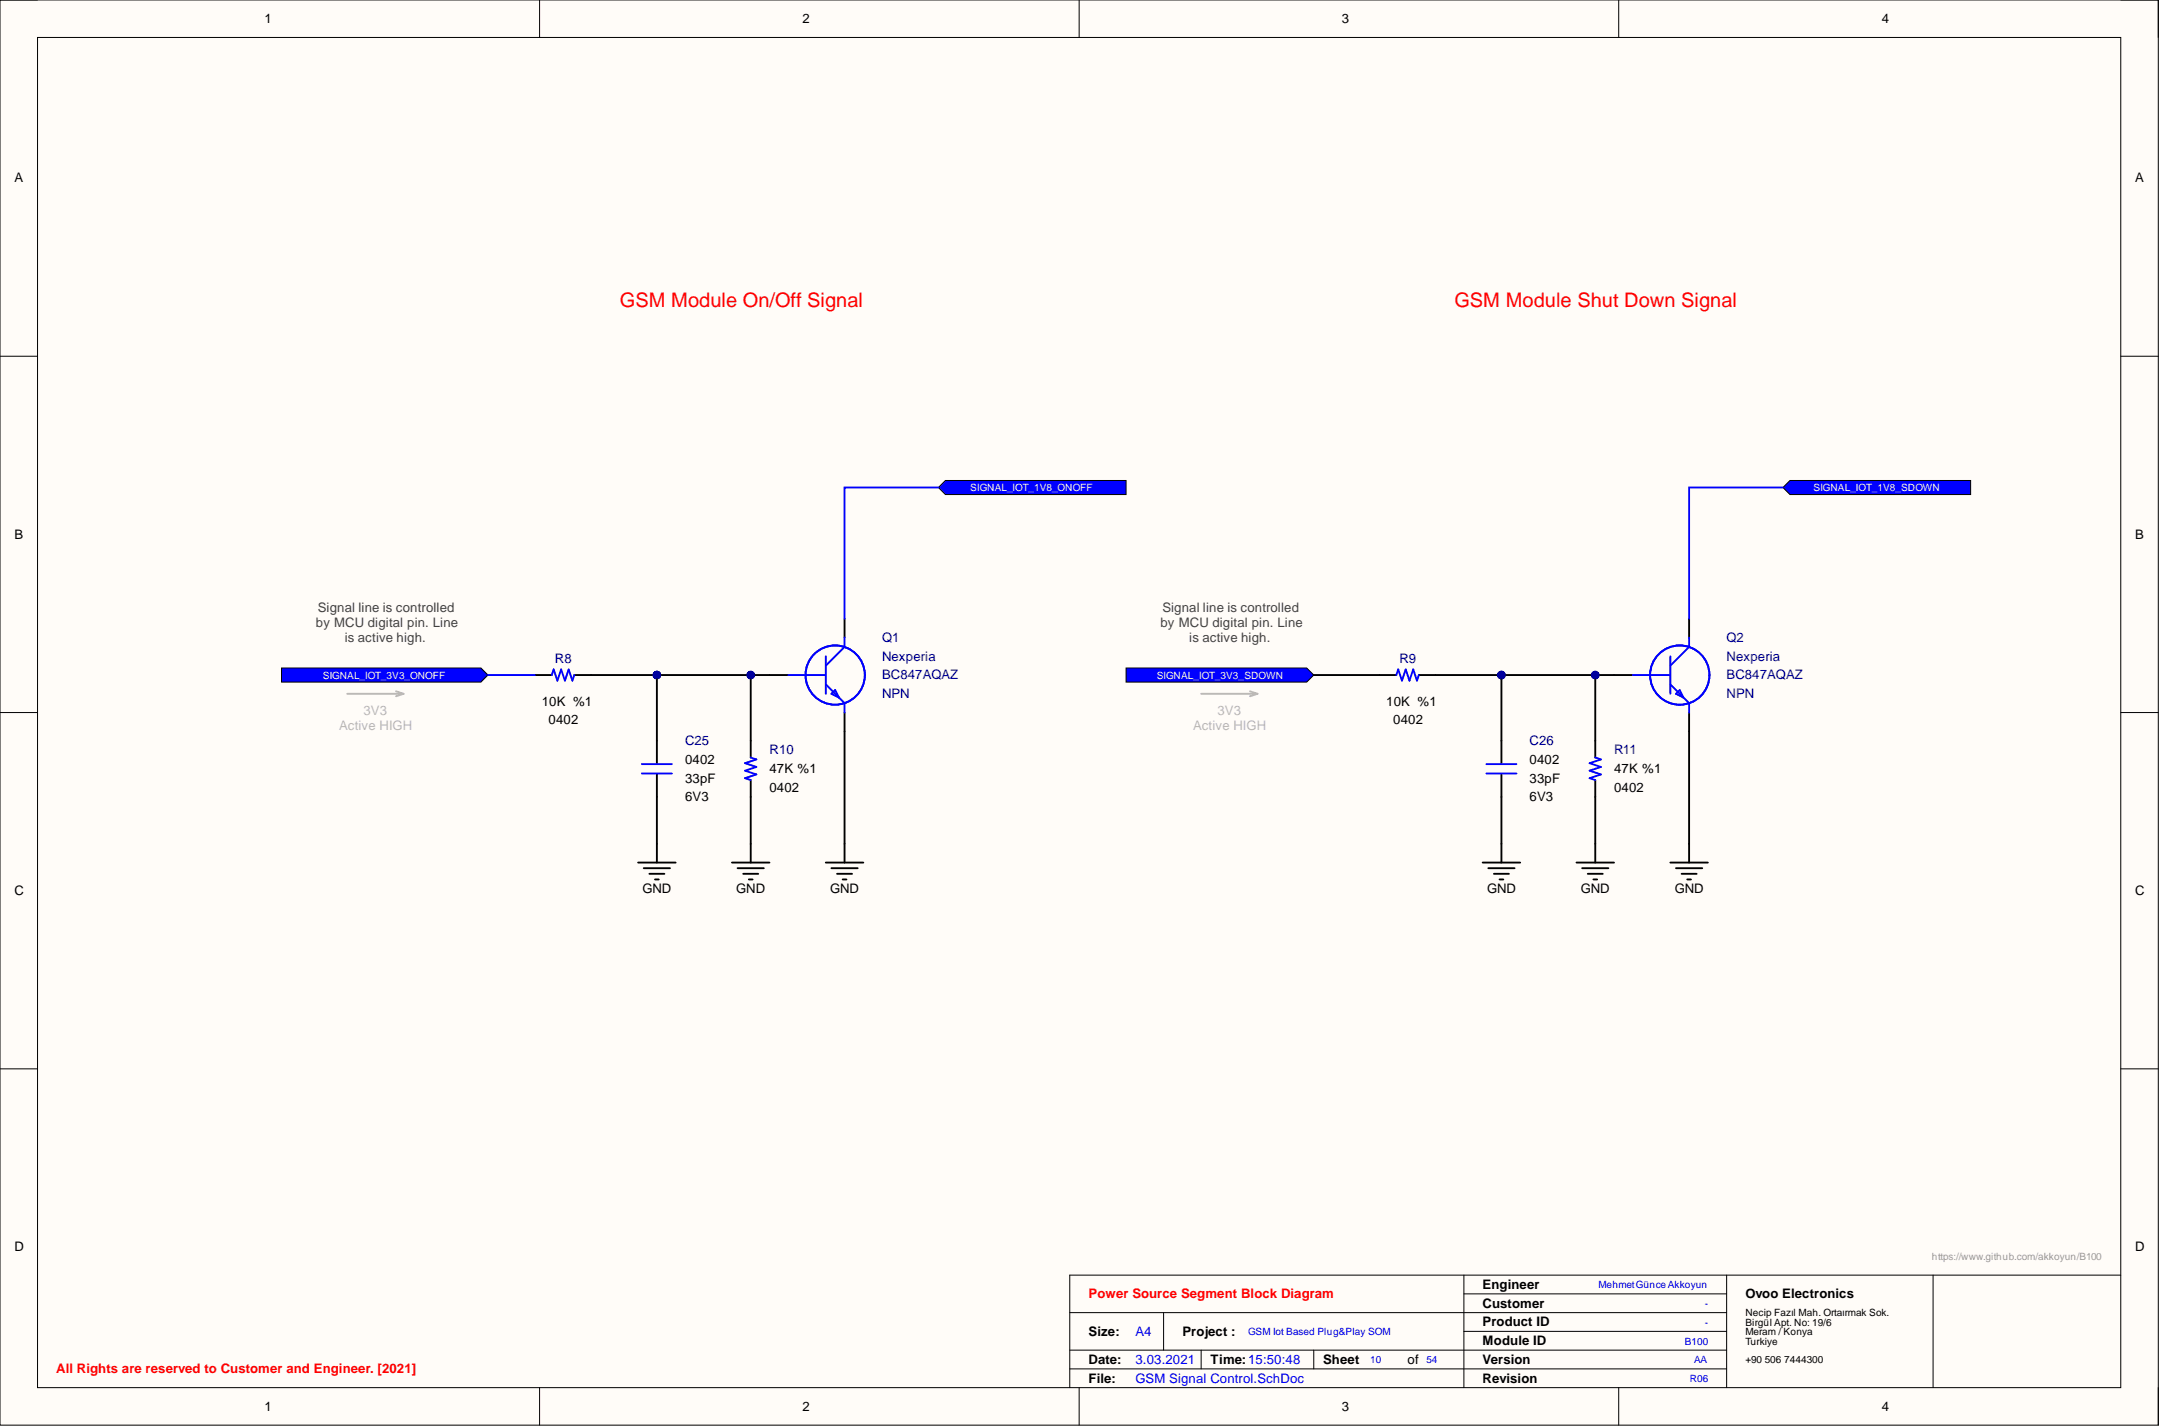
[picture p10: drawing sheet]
<svg xmlns="http://www.w3.org/2000/svg" width="292mm" height="193mm" viewBox="0 0 292 193" stroke-linecap="round" stroke-linejoin="round" font-family="sans-serif">
<path d="M0 0h292v192.9h-292z" fill-rule="evenodd" fill="#fffcf8"/>
<path d="M0 0h292v192.9h-292z" fill="none" stroke="#000" stroke-width=".14"/>
<path d="M5.1 5.1h281.8v182.7h-281.8z" fill-rule="evenodd" fill="#fffcf8"/>
<g fill="none" stroke="#000" stroke-width=".14">
<path d="M0 0h5.1M73 0v5.1M146 0v5.1M219 0v5.1M286.9 0h5.1v5.1M5.1 5.1h281.8v182.7h-281.8zM0 48.2h5.1M286.9 48.2h5.1M0 96.4h5.1M286.9 96.4h5.1M0 144.6h5.1M286.9 144.6h5.1"/>
<path d="M144.7 177.6h88.9M157.4 177.6v5.1M198.1 175.1h35.5M198.1 172.6v15.2M233.6 172.6v15.2M261.5 172.6v15.2M286.9 172.6h-142.2v15.2M73 187.8v5.1M144.7 182.7h88.9M144.7 185.2h88.9M146 187.8v5.1M162.5 182.7v2.5"/>
<path d="M177.7 182.7v2.5M198.1 180.2h35.5M219 187.8v5.1M292 187.8v5.1"/>
</g>
<g fill="none" stroke="#000" stroke-width=".25">
<path d="M72.4 91.3h2.3M77.7 91.3h2.3M104.1 91.3h2.5M114.3 83.7v2.6M114.3 96.4v2.6M186.6 91.3h2.3M192 91.3h2.2M218.4 91.3h2.5M228.5 83.7v2.6M228.5 96.4v2.6M86.3 116.7h5.1M87.1 117.5h3.5"/>
<path d="M87.9 118.2h2M88.6 119h.5M88.9 100.2v3.1M88.9 104.8v3M88.9 114.2v2.5M99 116.7h5.1M99.8 117.5h3.5M100.6 118.2h2M101.3 119h.5M101.6 100.2v2.3M101.6 105.6v2.2M101.6 114.2v2.5"/>
<path d="M111.7 116.7h5.1M112.5 117.5h3.5M113.2 118.2h2.1M114 119h.5M114.3 114.2v2.5M200.6 116.7h5.1M201.4 117.5h3.5M202.1 118.2h2M202.9 119h.5M203.1 100.2v3.1M203.1 104.8v3M203.1 114.2v2.5"/>
<path d="M213.3 116.7h5.1M214.1 117.5h3.5M214.8 118.2h2M215.6 119h.5M215.8 100.2v2.3M215.8 105.6v2.2M215.8 114.2v2.5M226 116.7h5.1M226.7 117.5h3.6M227.5 118.2h2M228.3 119h.5M228.5 114.2v2.5"/>
</g>
<g fill="none" stroke="#00f" stroke-width=".25">
<path d="M74.7 91.3l.2-.7 .5 1.5 .5-1.5 .5 1.5 .5-1.5 .5 1.5 .3-.8M106.6 91.3h5.1M111.7 88.8v5.1M111.7 92.6l2.6 2.6v1.2M112.5 93.9l.5-.5 .5 1zM114.3 86.3v1.2l-2.6 2.6M188.9 91.3l.3-.7 .5 1.5 .5-1.5 .5 1.5 .5-1.5 .5 1.5 .3-.8M220.9 91.3h5.1M226 88.8v5.1M226 92.6l2.5 2.6v1.2M226.7 93.9l.6-.5 .5 1zM228.5 86.3v1.2l-2.5 2.6"/>
<path d="M86.8 104.7h4.1M86.8 103.4h4.1M101.6 102.5l.7 .3-1.5 .5 1.5 .5-1.5 .5 1.5 .5-1.5 .5 .8 .3M201.1 104.7h4.1M201.1 103.4h4.1M215.8 102.5l.8 .3-1.5 .5 1.5 .5-1.5 .5 1.5 .5-1.5 .5 .7 .3"/>
<circle cx="113" cy="91.4" r="4"/>
<circle cx="227.3" cy="91.4" r="4"/>
</g>
<path d="M127 66l.9-1h24.5v1.9h-24.5z" fill-rule="evenodd" fill="#00f"/>
<path d="M127 66l.9-1h24.5v1.9h-24.5z" fill="none" stroke="#000" stroke-width=".14"/>
<path d="M241.2 66l1-1h24.4v1.9h-24.4z" fill-rule="evenodd" fill="#00f"/>
<path d="M241.2 66l1-1h24.4v1.9h-24.4z" fill="none" stroke="#000" stroke-width=".14"/>
<path d="M38.1 90.4h27l.9 .9-.9 1h-27z" fill-rule="evenodd" fill="#00f"/>
<path d="M38.1 90.4h27l.9 .9-.9 1h-27z" fill="none" stroke="#000" stroke-width=".14"/>
<path d="M152.4 90.4h24.4l.9 .9-.9 1h-24.4z" fill-rule="evenodd" fill="#00f"/>
<path d="M152.4 90.4h24.4l.9 .9-.9 1h-24.4z" fill="none" stroke="#000" stroke-width=".14"/>
<path d="M47 93.9h7.6M53.6 93.5l1 .4M54.6 93.9l-1 .3M162.5 93.9h7.6M169.1 93.5l1 .4M170.1 93.9l-1 .3" fill="none" stroke="#b7b7b7" stroke-width=".25"/>
<path d="M80 91.3h8.9M228.5 99v15.2" fill="none" stroke="#000" stroke-width=".25"/>
<path d="M66 91.3h6.4" fill="none" stroke="#00f" stroke-width=".25"/>
<circle cx="88.9" cy="91.3" r=".51" fill="#000080"/>
<circle cx="88.9" cy="91.3" r=".51" fill="none" stroke="#000080" stroke-width=".14"/>
<path d="M88.9 91.3h12.7" fill="none" stroke="#000" stroke-width=".25"/>
<circle cx="88.9" cy="91.3" r=".51" fill="#000080"/>
<circle cx="88.9" cy="91.3" r=".51" fill="none" stroke="#000080" stroke-width=".14"/>
<circle cx="101.6" cy="91.3" r=".51" fill="#000080"/>
<circle cx="101.6" cy="91.3" r=".51" fill="none" stroke="#000080" stroke-width=".14"/>
<path d="M104.1 91.3h-2.5v8.9" fill="none" stroke="#000" stroke-width=".25"/>
<circle cx="101.6" cy="91.3" r=".51" fill="#000080"/>
<circle cx="101.6" cy="91.3" r=".51" fill="none" stroke="#000080" stroke-width=".14"/>
<path d="M127 66h-12.7v17.7" fill="none" stroke="#00f" stroke-width=".25"/>
<path d="M177.7 91.3h8.9M194.2 91.3h8.9" fill="none" stroke="#000" stroke-width=".25"/>
<circle cx="203.1" cy="91.3" r=".51" fill="#000080"/>
<circle cx="203.1" cy="91.3" r=".51" fill="none" stroke="#000080" stroke-width=".14"/>
<path d="M203.1 91.3h12.7" fill="none" stroke="#000" stroke-width=".25"/>
<circle cx="203.1" cy="91.3" r=".51" fill="#000080"/>
<circle cx="203.1" cy="91.3" r=".51" fill="none" stroke="#000080" stroke-width=".14"/>
<circle cx="215.8" cy="91.3" r=".51" fill="#000080"/>
<circle cx="215.8" cy="91.3" r=".51" fill="none" stroke="#000080" stroke-width=".14"/>
<path d="M218.4 91.3h-2.6v8.9" fill="none" stroke="#000" stroke-width=".25"/>
<circle cx="215.8" cy="91.3" r=".51" fill="#000080"/>
<circle cx="215.8" cy="91.3" r=".51" fill="none" stroke="#000080" stroke-width=".14"/>
<path d="M241.2 66h-12.7v17.7" fill="none" stroke="#00f" stroke-width=".25"/>
<path d="M88.9 91.3v8.9M88.9 107.8v6.4" fill="none" stroke="#000" stroke-width=".25"/>
<circle cx="88.9" cy="91.3" r=".51" fill="#000080"/>
<circle cx="88.9" cy="91.3" r=".51" fill="none" stroke="#000080" stroke-width=".14"/>
<path d="M114.3 99v15.2M203.1 91.3v8.9M101.6 107.8v6.4M203.1 107.8v6.4" fill="none" stroke="#000" stroke-width=".25"/>
<circle cx="203.1" cy="91.3" r=".51" fill="#000080"/>
<circle cx="203.1" cy="91.3" r=".51" fill="none" stroke="#000080" stroke-width=".14"/>
<path d="M215.8 107.8v6.4" fill="none" stroke="#000" stroke-width=".25"/>
<g font-size="2.7" fill="#f00">
<text x="83.9" y="41.5">GSM Module On/Off Signal</text>
<text x="196.8" y="41.5">GSM Module Shut Down Signal</text>
</g>
<g font-size="1.8">
<text x="35.8" y="3.1">1</text>
<text x="108.6" y="3.1">2</text>
<text x="181.6" y="3.1">3</text>
<text x="254.6" y="3.1">4</text>
<text x="1.9" y="24.7">A</text>
<text x="288.9" y="24.7">A</text>
<text x="1.9" y="72.9">B</text>
<text x="288.9" y="72.9">B</text>
<text x="73.3" y="95.5">10K %1</text>
<text x="187.6" y="95.5">10K %1</text>
<text x="74.2" y="98">0402</text>
<text x="188.5" y="98">0402</text>
<text x="92.7" y="103.4">0402</text>
<text x="92.7" y="105.9">33pF</text>
<text x="104.1" y="104.6">47K %1</text>
<text x="104.1" y="107.2">0402</text>
<text x="206.9" y="103.4">0402</text>
<text x="206.9" y="105.9">33pF</text>
<text x="218.4" y="104.6">47K %1</text>
<text x="218.4" y="107.2">0402</text>
<text x="92.7" y="108.4">6V3</text>
<text x="206.9" y="108.4">6V3</text>
<text x="1.9" y="121.1">C</text>
<text x="86.9" y="120.9">GND</text>
<text x="99.6" y="120.9">GND</text>
<text x="112.3" y="120.9">GND</text>
<text x="201.2" y="120.9">GND</text>
<text x="213.9" y="120.9">GND</text>
<text x="226.6" y="120.9">GND</text>
<text x="288.9" y="121.1">C</text>
<text x="1.9" y="169.3">D</text>
<text x="288.9" y="169.3">D</text>
<text x="200.6" y="174.4">Engineer</text>
<text x="200.6" y="177">Customer</text>
<text x="200.6" y="179.5">Product ID</text>
<text x="236.1" y="175.7">Ovoo Electronics</text>
<text x="147.3" y="180.8">Size:</text>
<text x="147.3" y="184.6">Date:</text>
<text x="160" y="180.8">Project :</text>
<text x="163.8" y="184.6">Time:15:50:48</text>
<text x="179" y="184.6">Sheet</text>
<text x="190.4" y="184.6">of</text>
<text x="200.6" y="182">Module ID</text>
<text x="200.6" y="184.6">Version</text>
<text x="35.8" y="190.9">1</text>
<text x="108.6" y="190.9">2</text>
<text x="147.3" y="187.1">File:</text>
<text x="181.6" y="190.9">3</text>
<text x="200.6" y="187.1">Revision</text>
<text x="254.6" y="190.9">4</text>
</g>
<g font-size="1.8" fill="#434343">
<text x="43" y="82.8">Signal line is controlled</text>
<text x="157.3" y="82.8">Signal line is controlled</text>
<text x="42.7" y="84.8">by MCU digital pin. Line</text>
<text x="46.6" y="86.9">is active high.</text>
<text x="157" y="84.8">by MCU digital pin. Line</text>
<text x="160.9" y="86.9">is active high.</text>
</g>
<g font-size="1.8" fill="#000080">
<text x="75.1" y="89.7">R8</text>
<text x="119.3" y="89.4">Nexperia</text>
<text x="119.3" y="86.9">Q1</text>
<text x="189.3" y="89.7">R9</text>
<text x="233.6" y="89.4">Nexperia</text>
<text x="233.6" y="86.9">Q2</text>
<text x="119.3" y="91.9">BC847AQAZ</text>
<text x="119.3" y="94.5">NPN</text>
<text x="233.6" y="91.9">BC847AQAZ</text>
<text x="233.6" y="94.5">NPN</text>
<text x="92.7" y="100.8">C25</text>
<text x="206.9" y="100.8">C26</text>
<text x="104.1" y="102.1">R10</text>
<text x="218.4" y="102.1">R11</text>
</g>
<g font-size="1.8" fill="#b7b7b7">
<text x="45.9" y="98.8">Active HIGH</text>
<text x="49.2" y="96.8">3V3</text>
<text x="161.4" y="98.8">Active HIGH</text>
<text x="164.7" y="96.8">3V3</text>
</g>
<g font-size="1.8" fill="#f00">
<text x="147.3" y="175.7">Power Source Segment Block Diagram</text>
<text x="7.6" y="185.8">All Rights are reserved to Customer and Engineer. [2021]</text>
</g>
<g font-size="1.8" fill="#00f">
<text x="153.6" y="184.6">3.03.2021</text>
<text x="153.6" y="180.8">A4</text>
<text x="153.6" y="187.1">GSM Signal Control.SchDoc</text>
</g>
<g font-size="1.4" fill="#fff">
<text x="131.3" y="66.5">SIGNAL_IOT_1V8_ONOFF</text>
<text x="245.4" y="66.5">SIGNAL_IOT_1V8_SDOWN</text>
<text x="43.7" y="91.9">SIGNAL_IOT_3V3_ONOFF</text>
<text x="156.5" y="91.9">SIGNAL_IOT_3V3_SDOWN</text>
</g>
<text font-size="1.4" fill="#999" x="261.4" y="170.5">https://www.github.com/akkoyun/B100</text>
<g font-size="1.4" fill="#00f">
<text x="216.3" y="174.3">MehmetGünce Akkoyun</text>
<text x="230.6" y="176.9">-</text>
<text x="230.6" y="179.4">-</text>
<text x="168.9" y="180.7">GSM Iot Based Plug&amp;Play SOM</text>
<text x="185.4" y="184.5">10</text>
<text x="193" y="184.5">54</text>
<text x="227.9" y="181.9">B100</text>
<text x="229.2" y="184.5">AA</text>
<text x="228.6" y="187">R06</text>
</g>
<g font-size="1.4">
<text x="236.1" y="178.1">Necip Fazıl Mah. Ortaırmak Sok.</text>
<text x="236.1" y="179.4">Birgül Apt. No: 19/6</text>
<text x="236.1" y="180.7">Meram / Konya</text>
<text x="236.1" y="181.9">Turkiye</text>
<text x="236.1" y="184.5">+90 506 7444300</text>
</g>
</svg>
